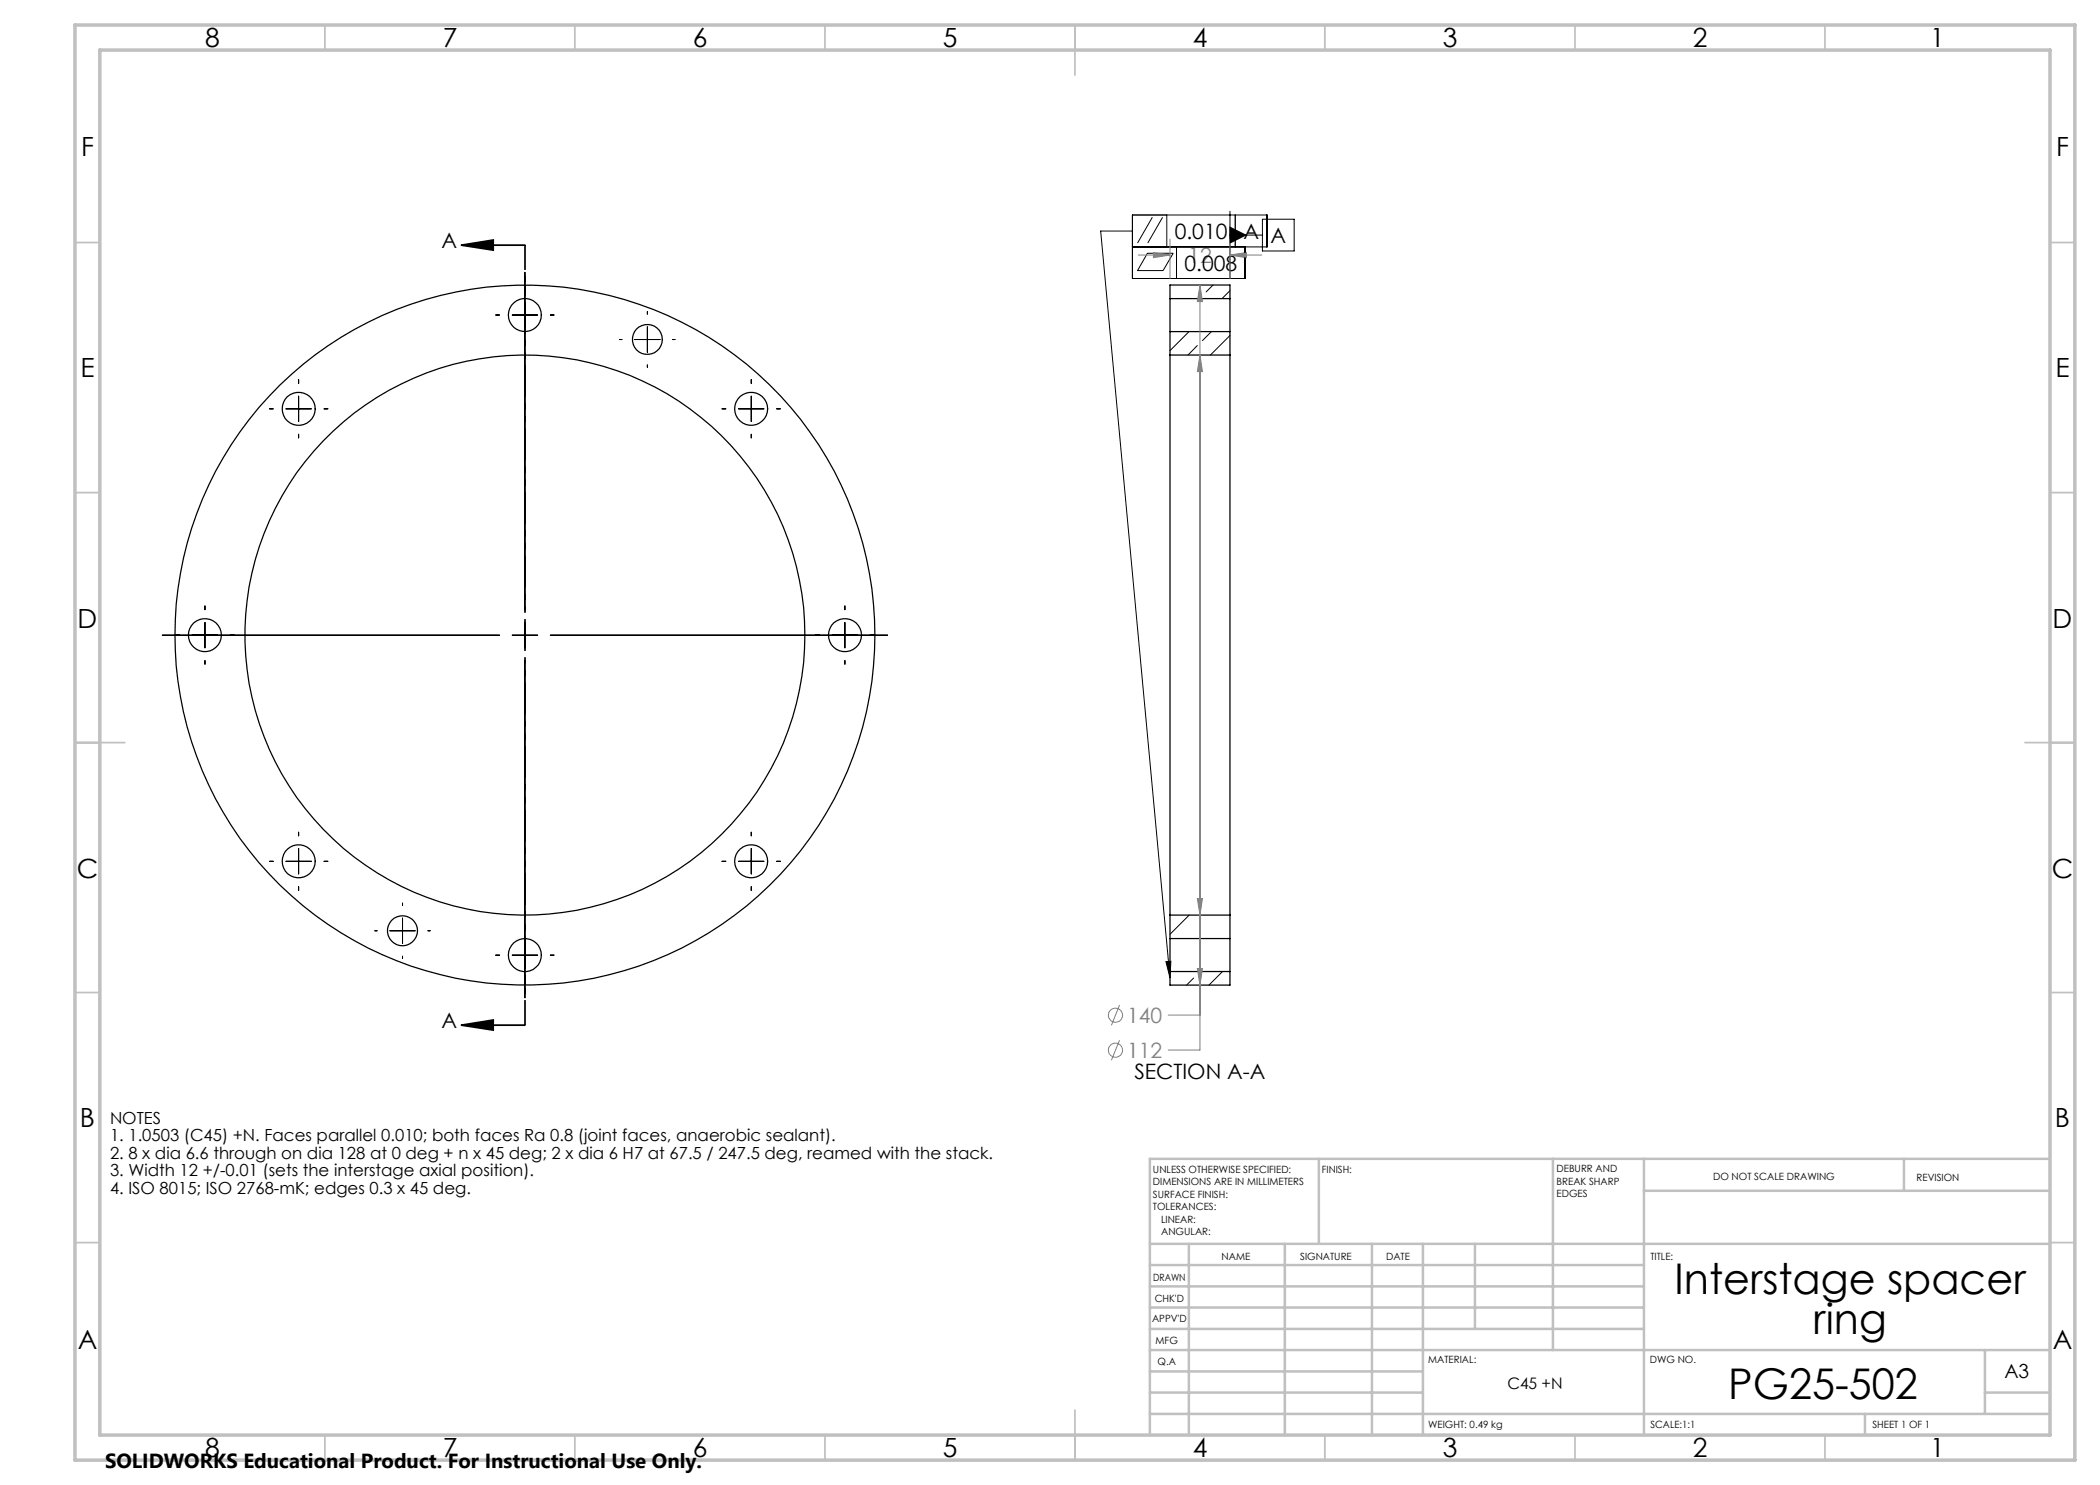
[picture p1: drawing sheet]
<svg xmlns="http://www.w3.org/2000/svg" width="420mm" height="297mm" viewBox="0 0 420 297" stroke-linecap="round" stroke-linejoin="round" font-family="sans-serif">
<g fill="none" stroke="#000" stroke-width=".25">
<path d="M234 59.7v6.6M234 59.7v-2.7h12v2.7M234 59.7h12M246 59.7v6.6M234 71v112M234 66.3v4.7M234 71h12M234 66.3h12M246 71v112M246 66.3v4.7M234 187.7v6.6M234 194.3v2.7h12v-2.7"/>
<path d="M234 183v4.7M234 194.3h12M234 183h12M234 187.7h12M246 187.7v6.6M246 183v4.7"/>
<circle cx="105" cy="63" r="3.3"/>
<circle cx="129.5" cy="67.9" r="3"/>
<circle cx="59.7" cy="81.8" r="3.3"/>
<circle cx="150.2" cy="81.8" r="3.3"/>
<circle cx="41" cy="127" r="3.3"/>
<circle cx="105" cy="127" r="56"/>
<circle cx="105" cy="127" r="70"/>
<circle cx="169" cy="127" r="3.3"/>
<circle cx="59.7" cy="172.3" r="3.3"/>
<circle cx="150.2" cy="172.3" r="3.3"/>
<circle cx="80.5" cy="186.1" r="3"/>
<circle cx="105" cy="191" r="3.3"/>
</g>
<g fill="none" stroke="#000" stroke-width=".2">
<path d="M105 54.5v67.5M226.5 49.4h26.9v-6.4h-26.9v12.7h22.5v-6.3M226.5 46.2h-6.4l13.9 149.4M229.5 50.7h5.1l-2 3.4h-5.1zM230.5 43.5l-3 5.1M232.5 43.5l-2.9 5.1M233.4 43v6.4M235.3 49.4v6.3M242.6 57l-1.4 1.4M246 45.4l3.2 1.6-3.2 1.6zM246 58.1l-1.6 1.6M246 47h6.5"/>
<path d="M246 42.3v13.4M247.1 43v6.4M252.5 43.8h6.3v6.4h-6.3zM59.7 75.9v.8M59.7 79.2v5.1M99.1 63h.8M102.4 63h5.1M110.1 63h.7M123.9 67.9h.5M126.9 67.9h5.1M129.5 62.3v.5M129.5 65.4v5"/>
<path d="M129.5 73v.4M134.5 67.9h.5M150.2 75.9v.8M150.2 79.2v5.1M237.8 66.3l-3.8 3.8M239.5 69.1l-1.9 1.9M242.3 66.3l-1.8 1.8M246 67.1l-3.9 3.9M53.9 81.8h.7M57.2 81.8h5.1M59.7 86.9v.7M64.8 81.8h.8"/>
<path d="M144.4 81.8h.8M147.7 81.8h5.1M150.2 86.9v.7M155.3 81.8h.8M32.5 127h67.4M41 121.2v.8M41 124.5v5.1M41 132.1v.8M102.4 127h5.1M105 124.5v5.1M105 132.1v67.5M110.1 127h67.4"/>
<path d="M169 121.2v.8M169 124.5v5.1M169 132.1v.8M53.9 172.3h.7M57.2 172.3h5.1M59.7 166.4v.8M59.7 169.7v5.1M59.7 177.3v.8M64.8 172.3h.8M144.4 172.3h.8M147.7 172.3h5.1M150.2 166.4v.8"/>
<path d="M150.2 169.7v5.1M150.2 177.3v.8M155.3 172.3h.8M75 186.2h.4M78 186.2h5M80.5 180.6v.5M80.5 183.6v5.1M80.5 191.2v.5M85.6 186.2h.4M99.1 191h.8M102.4 191h5.1M110.1 191h.7"/>
<path d="M233.2 192.3h1l-.2 3.3zM237.8 183l-3.8 3.9M238.7 195.6l-1.4 1.4M244.5 194.3l-2.7 2.7"/>
</g>
<g fill="none" stroke="#808080" stroke-width=".2">
<path d="M227.6 51h6.4M230.7 50.5l3.3 .5-3.3 .5zM234 47.8v7.9M240 57l.5 3.3h-1zM240 57v153h-6.4M246 51l3.3-.5v1zM246 47.8v7.9M246 51h6.3M240 71l.5 3.3h-1zM239.5 179.7h1l-.5 3.3zM239.5 193.7h1l-.5 3.3zM223.9 201l-1.6 4.1"/>
<path d="M223.9 208l-1.6 4.1M233.6 203h6.4"/>
<circle cx="223.1" cy="203" r="1.42"/>
<circle cx="223.1" cy="210" r="1.41"/>
</g>
<path d="M92.3 49l6.3-1v2zM92.3 49h12.7M92.3 205l6.3-1v2zM92.3 205h12.7" fill="none" stroke="#000" stroke-width=".35"/>
<path d="M105 49v156" fill="none" stroke="#000" stroke-width=".35" stroke-dasharray="6.3 1.3 1.3 1.3 1.3 1.3" stroke-dashoffset="1.4" stroke-linecap="butt"/>
<g fill="none" stroke="#c0c0c0" stroke-width=".35">
<path d="M65 5v5M115 5v5M165 5v5M215 5v10M265 5v5M315 5v5M365 5v5M15 48.5h5M410 48.5h5M15 98.5h5M410 98.5h5M15 148.5h10"/>
<path d="M405 148.5h10M15 198.5h5M410 198.5h5M15 248.5h5M410 248.5h5M65 287v5M115 287v5M165 287v5M215 282v10M265 287v5M315 287v5M365 287v5"/>
</g>
<g fill="none" stroke="#c0c0c0" stroke-width=".5">
<path d="M263.8 231.8v17M310.6 231.8v38.2M328.8 231.8v55.2M328.8 238.2h81.2M380.8 231.8v6.4M410 231.8h-180v55.2M230 248.8h180M230 257.3h98.8M230 253h98.8M237.8 248.8v38.2M257 248.8v38.2M274.4 248.8v38.2"/>
<path d="M284.6 248.8v38.2M295 248.8v17M230 265.8h98.8M230 261.5h98.8M230 278.5h54.6M230 274.3h54.6M230 270h180M397 278.5h13M397 270v12.8M230 282.8h180M373 282.8v4.2"/>
</g>
<path d="M15 5h400v287h-400zM20 10h390v277h-390z" fill="none" stroke="#c0c0c0" stroke-width=".7"/>
<g fill="#000">
<path d="M92.3 49l6.3-1v2zM92.3 205l6.3-1v2z"/>
<path d="M233.2 192.3h1l-.2 3.3zM246 45.4l3.2 1.6-3.2 1.6z"/>
</g>
<path d="M240 57l.5 3.3h-1zM239.5 193.7h1l-.5 3.3zM240 71l.5 3.3h-1zM239.5 179.7h1l-.5 3.3zM246 51l3.3-.5v1zM230.7 50.5l3.3 .5-3.3 .5z" fill="#808080"/>
<g font-size="8.5">
<text x="334.9" y="258.8">Interstage spacer</text>
<text x="362.7" y="266.9">ring</text>
<text x="345.6" y="279.7">PG25-502</text>
</g>
<g font-size="5.3">
<text x="41" y="9.5">8</text>
<text x="88.5" y="9.5">7</text>
<text x="138.5" y="9.5">6</text>
<text x="188.5" y="9.5">5</text>
<text x="238.5" y="9.5">4</text>
<text x="288.5" y="9.5">3</text>
<text x="338.5" y="9.5">2</text>
<text x="386" y="9.5">1</text>
<text x="16.2" y="31.3">F</text>
<text x="411.2" y="31.3">F</text>
<text x="16.1" y="75.5">E</text>
<text x="411.1" y="75.5">E</text>
<text x="15.5" y="125.5">D</text>
<text x="410.5" y="125.5">D</text>
<text x="15.4" y="175.5">C</text>
<text x="410.4" y="175.5">C</text>
<text x="16" y="225.5">B</text>
<text x="411" y="225.5">B</text>
<text x="15.5" y="269.8">A</text>
<text x="410.5" y="269.8">A</text>
<text x="41" y="291.5">8</text>
<text x="88.5" y="291.5">7</text>
<text x="138.5" y="291.5">6</text>
<text x="188.5" y="291.5">5</text>
<text x="238.5" y="291.5">4</text>
<text x="288.5" y="291.5">3</text>
<text x="338.5" y="291.5">2</text>
<text x="386" y="291.5">1</text>
</g>
<g font-size="4.2">
<text x="234.9" y="47.8">0.010</text>
<text x="248.7" y="47.8">A</text>
<text x="88.3" y="49.7">A</text>
<text x="254.1" y="48.6">A</text>
<text x="236.9" y="54.1">0.008</text>
<text x="88.3" y="205.7">A</text>
<text x="226.9" y="215.8">SECTION A-A</text>
</g>
<g font-size="4.2" fill="#808080">
<text x="237.7" y="52.6">12</text>
<text x="225.4" y="204.6">140</text>
<text x="225.4" y="211.6">112</text>
</g>
<text font-size="4.1" x="21" y="293.7">SOLIDWORKS Educational Product. For Instructional Use Only.</text>
<text font-size="3.9" x="400.9" y="275.5">A3</text>
<g font-size="3.3">
<text x="22" y="224.8">NOTES</text>
<text x="22" y="228.3">1. 1.0503 (C45) +N. Faces parallel 0.010; both faces Ra 0.8 (joint faces, anaerobic sealant).</text>
<text x="22" y="231.8">2. 8 x dia 6.6 through on dia 128 at 0 deg + n x 45 deg; 2 x dia 6 H7 at 67.5 / 247.5 deg, reamed with the stack.</text>
<text x="22" y="235.3">3. Width 12 +/-0.01 (sets the interstage axial position).</text>
<text x="22" y="238.8">4. ISO 8015; ISO 2768-mK; edges 0.3 x 45 deg.</text>
</g>
<text font-size="3.2" x="301.5" y="277.9">C45 +N</text>
<g font-size="2">
<text x="230.6" y="234.6">UNLESS OTHERWISE SPECIFIED:</text>
<text x="230.6" y="237.1">DIMENSIONS ARE IN MILLIMETERS</text>
<text x="230.6" y="239.6">SURFACE FINISH:</text>
<text x="264.4" y="234.6">FINISH:</text>
<text x="311.3" y="234.5">DEBURR AND</text>
<text x="311.3" y="237">BREAK SHARP</text>
<text x="311.3" y="239.5">EDGES</text>
<text x="342.6" y="236">DO NOT SCALE DRAWING</text>
<text x="383.3" y="236.2">REVISION</text>
<text x="230.6" y="242.1">TOLERANCES:</text>
<text x="232.2" y="244.6">LINEAR:</text>
<text x="232.2" y="247.1">ANGULAR:</text>
<text x="244.3" y="252">NAME</text>
<text x="260" y="251.9">SIGNATURE</text>
<text x="277.2" y="251.9">DATE</text>
<text x="330.1" y="251.9">TITLE:</text>
<text x="230.6" y="256.1">DRAWN</text>
<text x="230.9" y="260.3">CHK'D</text>
<text x="230.4" y="264.4">APPV'D</text>
<text x="231.1" y="268.8">MFG</text>
<text x="231.5" y="273">Q.A</text>
<text x="285.6" y="272.5">MATERIAL:</text>
<text x="330" y="272.5">DWG NO.</text>
<text x="285.6" y="285.5">WEIGHT: 0.49 kg</text>
<text x="330.1" y="285.6">SCALE:1:1</text>
<text x="374.5" y="285.6">SHEET 1 OF 1</text>
</g>
</svg>
